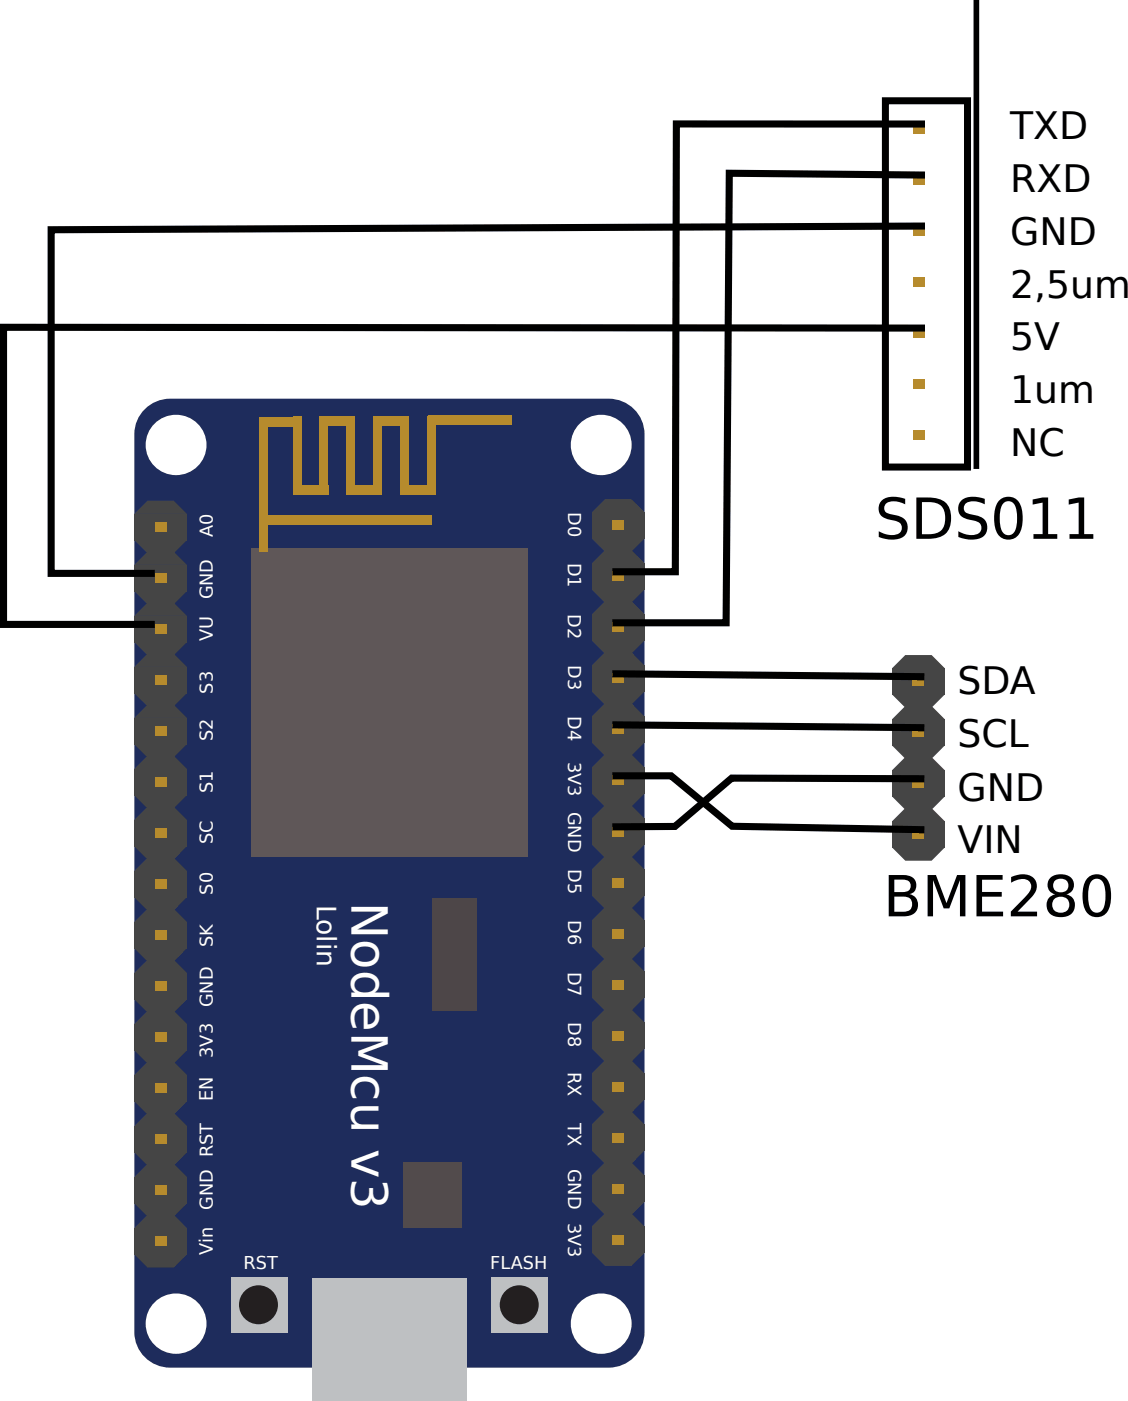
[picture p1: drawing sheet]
<svg xmlns="http://www.w3.org/2000/svg" width="42mm" height="52mm" viewBox="0 0 42 52" stroke-linecap="round" stroke-linejoin="round" font-family="sans-serif">
<path d="M5.3 15.4l-.2 .4-.1 .4v33.5a1.33 1.33 0 0 0 1.4 1.4h16.3a1.33 1.33 0 0 0 1.4-1.4v-33.5a1.33 1.33 0 0 0-1.4-1.3h-16.3l-.5 .1-.3 .1zM21.3 16.6a1.15 1.15 0 0 1 2.3 0 1.15 1.15 0 0 1-2.3 0zM5.4 16.6a1.15 1.15 0 0 1 2.3 0 1.15 1.15 0 0 1-2.3 0zM5.4 49.4a1.15 1.15 0 0 1 2.3 0 1.15 1.15 0 0 1-2.3 0zM21.3 49.4a1.15 1.15 0 0 1 2.3 0 1.15 1.15 0 0 1-2.3 0z" fill="#1e2c5c"/>
<g fill="#454545">
<path d="M5 19.2h2v1h-2z"/>
<path d="M5 19.2l.5-.5h1l.5 .5z"/>
<path d="M5 20.2h2l-.5 .5h-1z"/>
</g>
<path d="M5.8 19.5h.4v.4h-.4z" fill="#b68b2d"/>
<g fill="#454545">
<path d="M5 21.1h2v1h-2z"/>
<path d="M5.5 20.6h1l.5 .5h-2z"/>
<path d="M5 22.1h2l-.5 .5h-1z"/>
</g>
<path d="M5.8 21.4h.4v.4h-.4z" fill="#b68b2d"/>
<g fill="#454545">
<path d="M5 23h2v1h-2z"/>
<path d="M5 23l.5-.5h1l.5 .5z"/>
<path d="M5 24h2l-.5 .5h-1z"/>
</g>
<path d="M5.8 23.3h.4v.4h-.4z" fill="#b68b2d"/>
<g fill="#454545">
<path d="M5 24.9h2v1h-2z"/>
<path d="M5.5 24.4h1l.5 .5h-2z"/>
<path d="M5 25.9h2l-.5 .5h-1z"/>
</g>
<path d="M5.8 25.2h.4v.4h-.4z" fill="#b68b2d"/>
<g fill="#454545">
<path d="M5 26.8h2v1h-2z"/>
<path d="M5 26.8l.5-.5h1l.5 .5z"/>
<path d="M5 27.8h2l-.5 .5h-1z"/>
</g>
<path d="M5.8 27.1h.4v.4h-.4z" fill="#b68b2d"/>
<g fill="#454545">
<path d="M5 28.7h2v1h-2z"/>
<path d="M5.5 28.2h1l.5 .5h-2z"/>
<path d="M5 29.7h2l-.5 .5h-1z"/>
</g>
<path d="M5.8 29h.4v.4h-.4z" fill="#b68b2d"/>
<g fill="#454545">
<path d="M5 30.6h2v1h-2z"/>
<path d="M5 30.6l.5-.5h1l.5 .5z"/>
<path d="M5 31.6h2l-.5 .5h-1z"/>
</g>
<path d="M5.8 30.9h.4v.4h-.4z" fill="#b68b2d"/>
<g fill="#454545">
<path d="M5 32.5h2v1h-2z"/>
<path d="M5 32.5l.5-.5h1l.5 .5z"/>
<path d="M5 33.5h2l-.5 .5h-1z"/>
</g>
<path d="M5.8 32.8h.4v.4h-.4z" fill="#b68b2d"/>
<g fill="#454545">
<path d="M5 34.4h2v1h-2z"/>
<path d="M5.5 33.9h1l.5 .5h-2z"/>
<path d="M5 35.4h2l-.5 .5h-1z"/>
</g>
<path d="M5.8 34.7h.4v.4h-.4z" fill="#b68b2d"/>
<g fill="#454545">
<path d="M5 36.3h2v1h-2z"/>
<path d="M5 36.3l.5-.5h1l.5 .5z"/>
<path d="M5 37.3h2l-.5 .5h-1z"/>
</g>
<path d="M5.8 36.7h.4v.3h-.4z" fill="#b68b2d"/>
<g fill="#454545">
<path d="M5 38.2h2v1h-2z"/>
<path d="M5.5 37.7h1l.5 .5h-2z"/>
<path d="M5 39.2h2l-.5 .5h-1z"/>
</g>
<path d="M5.8 38.6h.4v.3h-.4z" fill="#b68b2d"/>
<g fill="#454545">
<path d="M5 40.1h2v1h-2z"/>
<path d="M5 40.1l.5-.4h1l.5 .4z"/>
<path d="M5 41.1h2l-.5 .5h-1z"/>
</g>
<path d="M5.8 40.5h.4v.3h-.4z" fill="#b68b2d"/>
<g fill="#454545">
<path d="M5 42.1h2v.9h-2z"/>
<path d="M5 42.1l.5-.5h1l.5 .5z"/>
<path d="M5 43h2l-.5 .5h-1z"/>
</g>
<path d="M5.8 42.4h.4v.3h-.4z" fill="#b68b2d"/>
<g fill="#454545">
<path d="M5 44h2v.9h-2z"/>
<path d="M5.5 43.5h1l.5 .5h-2z"/>
<path d="M5 44.9h2l-.5 .5h-1z"/>
</g>
<path d="M5.8 44.3h.4v.3h-.4z" fill="#b68b2d"/>
<g fill="#454545">
<path d="M5 45.9h2v.9h-2z"/>
<path d="M5.5 45.4h1l.5 .5h-2z"/>
<path d="M5 46.8h2l-.5 .5h-1z"/>
</g>
<path d="M5.8 46.2h.4v.3h-.4z" fill="#b68b2d"/>
<g fill="#454545">
<path d="M22.1 19.1h2v1h-2z"/>
<path d="M22.1 19.1l.5-.5h1l.5 .5z"/>
<path d="M22.1 20.1h2l-.5 .5h-1z"/>
</g>
<path d="M22.9 19.4h.4v.4h-.4z" fill="#b68b2d"/>
<g fill="#454545">
<path d="M22.1 21h2v1h-2z"/>
<path d="M22.1 21l.5-.5h1l.5 .5z"/>
<path d="M22.1 22h2l-.5 .5h-1z"/>
</g>
<path d="M22.9 21.4h.4v.3h-.4z" fill="#b68b2d"/>
<g fill="#454545">
<path d="M22.1 22.9h2v1h-2z"/>
<path d="M22.1 22.9l.5-.5h1l.5 .5z"/>
<path d="M22.1 23.9h2l-.5 .5h-1z"/>
</g>
<path d="M22.9 23.3h.4v.3h-.4z" fill="#b68b2d"/>
<g fill="#454545">
<path d="M22.1 24.8h2v1h-2z"/>
<path d="M22.6 24.4h1l.5 .4h-2z"/>
<path d="M22.1 25.8h2l-.5 .5h-1z"/>
</g>
<path d="M22.9 25.2h.4v.3h-.4z" fill="#b68b2d"/>
<g fill="#454545">
<path d="M22.1 26.7h2v1h-2z"/>
<path d="M22.1 26.7l.5-.4h1l.5 .4z"/>
<path d="M22.1 27.7h2l-.5 .5h-1z"/>
</g>
<path d="M22.9 27.1h.4v.3h-.4z" fill="#b68b2d"/>
<g fill="#454545">
<path d="M22.1 28.7h2v.9h-2z"/>
<path d="M22.1 28.7l.5-.5h1l.5 .5z"/>
<path d="M22.1 29.6h2l-.5 .5h-1z"/>
</g>
<path d="M22.9 29h.4v.3h-.4z" fill="#b68b2d"/>
<g fill="#454545">
<path d="M22.1 30.6h2v.9h-2z"/>
<path d="M22.1 30.6l.5-.5h1l.5 .5z"/>
<path d="M22.1 31.5h2l-.5 .5h-1z"/>
</g>
<path d="M22.9 30.9h.4v.3h-.4z" fill="#b68b2d"/>
<g fill="#454545">
<path d="M22.1 32.5h2v.9h-2z"/>
<path d="M22.1 32.5l.5-.5h1l.5 .5z"/>
<path d="M22.1 33.4h2l-.5 .5h-1z"/>
</g>
<path d="M22.9 32.8h.4v.3h-.4z" fill="#b68b2d"/>
<g fill="#454545">
<path d="M22.1 34.4h2v1h-2z"/>
<path d="M22.6 33.9h1l.5 .5h-2z"/>
<path d="M22.1 35.4h2l-.5 .4h-1z"/>
</g>
<path d="M22.9 34.7h.4v.3h-.4z" fill="#b68b2d"/>
<g fill="#454545">
<path d="M22.1 36.3h2v1h-2z"/>
<path d="M22.1 36.3l.5-.5h1l.5 .5z"/>
<path d="M22.1 37.3h2l-.5 .4h-1z"/>
</g>
<path d="M22.9 36.6h.4v.3h-.4z" fill="#b68b2d"/>
<g fill="#454545">
<path d="M22.1 38.2h2v1h-2z"/>
<path d="M22.1 38.2l.5-.5h1l.5 .5z"/>
<path d="M22.1 39.2h2l-.5 .5h-1z"/>
</g>
<path d="M22.9 38.5h.4v.3h-.4z" fill="#b68b2d"/>
<g fill="#454545">
<path d="M22.1 40.1h2v1h-2z"/>
<path d="M22.1 40.1l.5-.5h1l.5 .5z"/>
<path d="M22.1 41.1h2l-.5 .5h-1z"/>
</g>
<path d="M22.9 40.4h.4v.3h-.4z" fill="#b68b2d"/>
<g fill="#454545">
<path d="M22.1 42h2v1h-2z"/>
<path d="M22.1 42l.5-.5h1l.5 .5z"/>
<path d="M22.1 43h2l-.5 .5h-1z"/>
</g>
<path d="M22.9 42.3h.4v.4h-.4z" fill="#b68b2d"/>
<g fill="#454545">
<path d="M22.1 43.9h2v1h-2z"/>
<path d="M22.6 43.4h1l.5 .5h-2z"/>
<path d="M22.1 44.9h2l-.5 .5h-1z"/>
</g>
<path d="M22.9 44.2h.4v.4h-.4z" fill="#b68b2d"/>
<g fill="#454545">
<path d="M22.1 45.8h2v1h-2z"/>
<path d="M22.1 45.8l.5-.5h1l.5 .5z"/>
<path d="M22.1 46.8h2l-.5 .5h-1z"/>
</g>
<path d="M22.9 46.1h.4v.4h-.4z" fill="#b68b2d"/>
<g fill="#bec0c2">
<path d="M11.6 47.7h5.8v4.6h-5.8z"/>
<path d="M18.4 47.7h2.1v2.1h-2.1z"/>
</g>
<circle cx="19.4" cy="48.7" r=".73" fill="#231f20"/>
<path d="M8.6 47.7h2.1v2.1h-2.1z" fill="#bec0c2"/>
<circle cx="9.7" cy="48.7" r=".73" fill="#231f20"/>
<path d="M9.4 20.5h10.3v11.5h-10.3z" fill="#5f5758"/>
<path d="M16 15.7h3.1" fill="none" stroke="#b68b2d" stroke-width=".35"/>
<path d="M11.1 15.5v3M12.1 15.5v3M13.1 15.5v3M14.1 15.5v3M15.1 15.5v3M16.1 15.5v3" fill="none" stroke="#b68b2d" stroke-width=".31"/>
<g fill="#b68b2d">
<path d="M15 18.1h1.3v.4h-1.3z"/>
<path d="M14 15.5h1.1v.4h-1.1z"/>
<path d="M12.9 18.1h1.4v.4h-1.4z"/>
<path d="M11.9 15.5h1.4v.4h-1.4z"/>
<path d="M10.9 18.1h1.4v.4h-1.4z"/>
<path d="M9.7 15.6h1.6v.3h-1.6z"/>
</g>
<path d="M9.8 15.7v4.9" fill="none" stroke="#b68b2d" stroke-width=".31"/>
<path d="M9.7 19.4h6.4" fill="none" stroke="#b68b2d" stroke-width=".35"/>
<path d="M15 43.4h2.2v2.4h-2.2z" fill="#524b4c"/>
<path d="M16.1 33.5h1.7v4.2h-1.7z" fill="#4d4648"/>
<g fill="#454545">
<path d="M33.3 25h2v.9h-2z"/>
<path d="M33.8 24.5h1l.5 .5h-2z"/>
<path d="M33.3 25.9h2l-.5 .5h-1z"/>
</g>
<path d="M34.1 25.3h.4v.3h-.4z" fill="#b68b2d"/>
<g fill="#454545">
<path d="M33.3 26.9h2v.9h-2z"/>
<path d="M33.8 26.4h1l.5 .5h-2z"/>
<path d="M33.3 27.8h2l-.5 .5h-1z"/>
</g>
<path d="M34.1 27.2h.4v.3h-.4z" fill="#b68b2d"/>
<g fill="#454545">
<path d="M33.3 28.8h2v.9h-2z"/>
<path d="M33.3 28.8l.5-.5h1l.5 .5z"/>
<path d="M33.3 29.7h2l-.5 .5h-1z"/>
</g>
<path d="M34.1 29.1h.4v.3h-.4z" fill="#b68b2d"/>
<g fill="#454545">
<path d="M33.3 30.7h2v1h-2z"/>
<path d="M33.8 30.2h1l.5 .5h-2z"/>
<path d="M33.3 31.6h2l-.5 .5h-1z"/>
</g>
<path d="M34.1 31h.4v.3h-.4z" fill="#b68b2d"/>
<path d="M22.9 25.2l11.6 .1M22.9 27.1l11.6 .1" fill="none" stroke="#000" stroke-width=".26"/>
<g fill="#b68b2d">
<path d="M34.1 4.6h.4v.4h-.4z"/>
<path d="M34.1 6.5h.4v.4h-.4z"/>
<path d="M34.1 8.4h.4v.4h-.4z"/>
<path d="M34.1 10.3h.4v.4h-.4z"/>
<path d="M34.1 12.3h.4v.3h-.4z"/>
<path d="M34.1 14.2h.4v.3h-.4z"/>
<path d="M34.1 16.1h.4v.3h-.4z"/>
</g>
<path d="M33.1 3.8h3v13.6h-3zM34.5 8.4l-32.6 .2v12.8h3.9M34.5 12.3l-34.4-.1v11.1h5.7M34.5 4.6h-9.2l-.1 16.8h-2.3M34.5 6.5h-7.3l-.1 16.8h-4.2M22.9 29h2.2l2.2 1.9 7.2 .1M34.5 29.1h-7.2l-2.1 1.8h-2.3" fill="none" stroke="#000" stroke-width=".26"/>
<path d="M36.5 0v17.5" fill="none" stroke="#000" stroke-width=".21"/>
<g font-size="2.1">
<text x="32.7" y="20.1">SDS011</text>
<text x="33" y="34.2">BME280</text>
</g>
<text font-size="1.9" fill="#fff" x="13.1" y="33.7" transform="rotate(90 13.1 33.7)">NodeMcu v3</text>
<g font-size="1.4">
<text x="37.7" y="5.2">TXD</text>
<text x="37.7" y="7.2">RXD</text>
<text x="37.7" y="9.2">GND</text>
<text x="37.7" y="11.1">2,5um</text>
<text x="37.7" y="13.1">5V</text>
<text x="37.7" y="15">1um</text>
<text x="37.7" y="17">NC</text>
<text x="35.8" y="25.9">SDA</text>
<text x="35.8" y="27.9">SCL</text>
<text x="35.8" y="29.9">GND</text>
<text x="35.8" y="31.9">VIN</text>
</g>
<text font-size="1" fill="#fff" x="11.8" y="33.8" transform="rotate(90 11.8 33.8)">Lolin</text>
<g font-size=".7" fill="#fff">
<text x="7.9" y="23.9" transform="rotate(-90 7.9 23.9)">VU</text>
<text x="7.9" y="20.1" transform="rotate(-90 7.9 20.1)">A0</text>
<text x="7.9" y="22.4" transform="rotate(-90 7.9 22.4)">GND</text>
<text x="21.2" y="21" transform="rotate(90 21.2 21)">D1</text>
<text x="21.2" y="22.9" transform="rotate(90 21.2 22.9)">D2</text>
<text x="21.2" y="19.1" transform="rotate(90 21.2 19.1)">D0</text>
<text x="7.9" y="25.9" transform="rotate(-90 7.9 25.9)">S3</text>
<text x="7.9" y="29.6" transform="rotate(-90 7.9 29.6)">S1</text>
<text x="7.9" y="27.7" transform="rotate(-90 7.9 27.7)">S2</text>
<text x="21.2" y="26.7" transform="rotate(90 21.2 26.7)">D4</text>
<text x="21.2" y="24.8" transform="rotate(90 21.2 24.8)">D3</text>
<text x="21.2" y="28.4" transform="rotate(90 21.2 28.4)">3V3</text>
<text x="7.9" y="35.4" transform="rotate(-90 7.9 35.4)">SK</text>
<text x="7.9" y="33.4" transform="rotate(-90 7.9 33.4)">S0</text>
<text x="7.9" y="31.5" transform="rotate(-90 7.9 31.5)">SC</text>
<text x="21.2" y="30.3" transform="rotate(90 21.2 30.3)">GND</text>
<text x="21.2" y="32.4" transform="rotate(90 21.2 32.4)">D5</text>
<text x="21.2" y="34.4" transform="rotate(90 21.2 34.4)">D6</text>
<text x="7.9" y="37.6" transform="rotate(-90 7.9 37.6)">GND</text>
<text x="7.9" y="39.5" transform="rotate(-90 7.9 39.5)">3V3</text>
<text x="8" y="41.1" transform="rotate(-90 8 41.1)">EN</text>
<text x="21.2" y="36.3" transform="rotate(90 21.2 36.3)">D7</text>
<text x="21.2" y="40" transform="rotate(90 21.2 40)">RX</text>
<text x="21.2" y="42" transform="rotate(90 21.2 42)">TX</text>
<text x="21.2" y="38.2" transform="rotate(90 21.2 38.2)">D8</text>
<text x="7.9" y="45.2" transform="rotate(-90 7.9 45.2)">GND RST</text>
<text x="8" y="46.9" transform="rotate(-90 8 46.9)">Vin</text>
<text x="9.1" y="47.4">RST</text>
<text x="18.3" y="47.4">FLASH</text>
<text x="21.2" y="43.6" transform="rotate(90 21.2 43.6)">GND</text>
<text x="21.2" y="45.7" transform="rotate(90 21.2 45.7)">3V3</text>
</g>
</svg>
